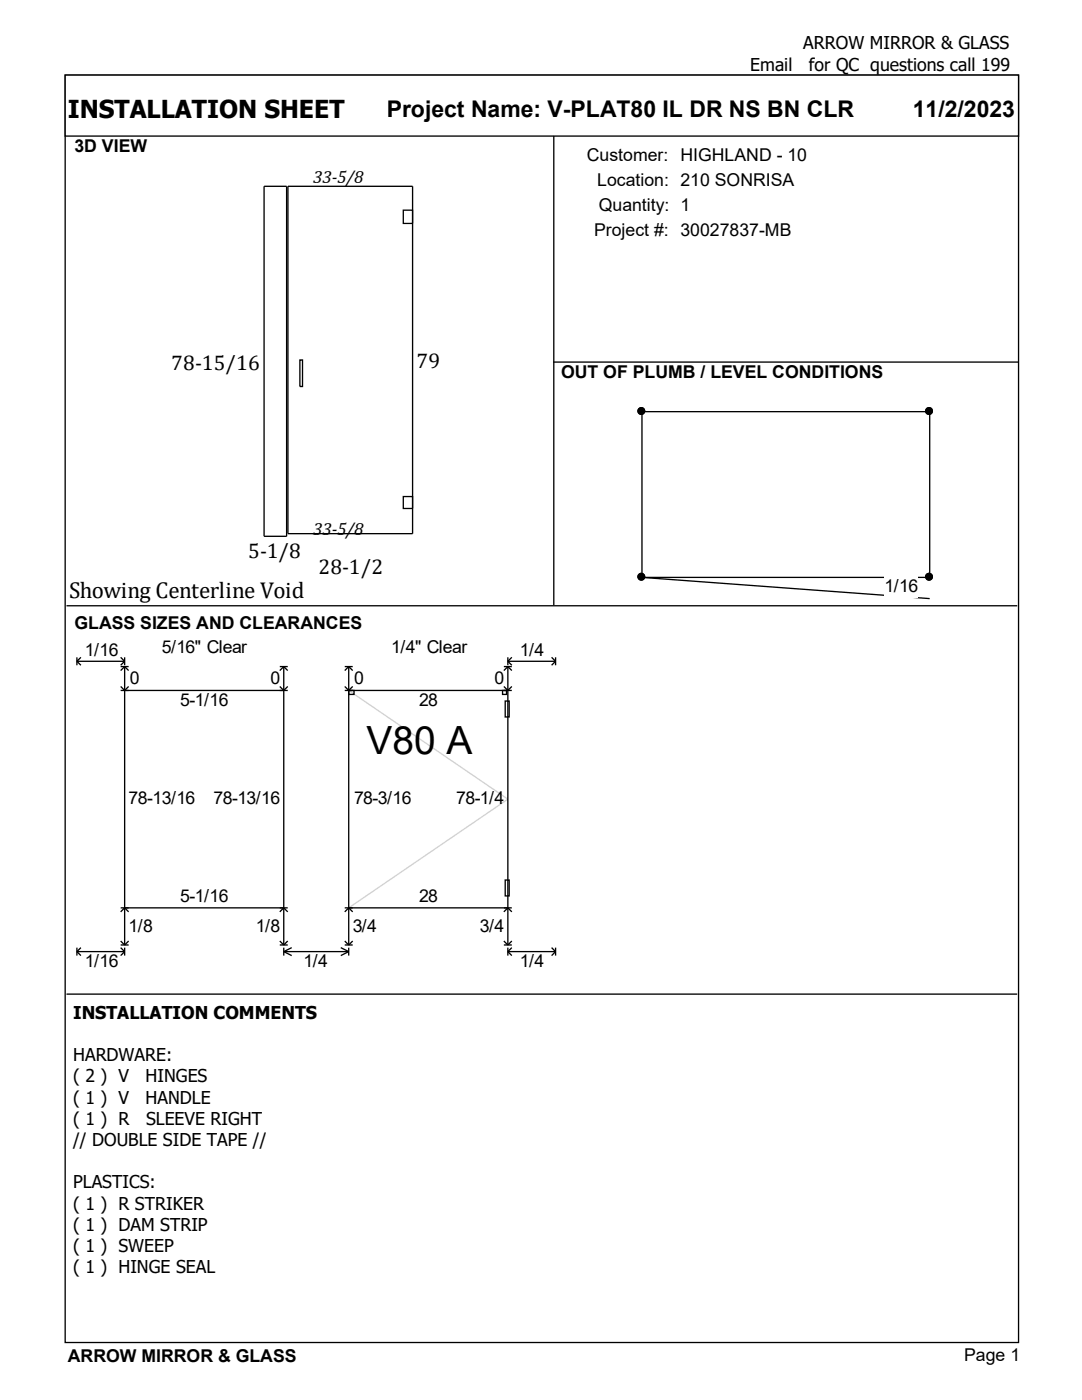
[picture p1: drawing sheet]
<svg xmlns="http://www.w3.org/2000/svg" width="216mm" height="279mm" viewBox="0 0 216 279" stroke-linecap="round" stroke-linejoin="round" font-family="sans-serif">
<g fill="#fff" stroke="#000" stroke-width=".26">
<path d="M13 15h190.2v252.9h-190.2z"/>
<path d="M13 15h190.2v12.2h-190.2z"/>
</g>
<path d="M13.5 30.8h96.7v89.5h-96.7z" fill="#fff"/>
<path d="M52.7 37.2h4.5v69.8h-4.5zM57.5 37.2h24.8v69.3h-24.8zM110.5 27.1v93.7M80.5 41.9h1.8v2.7h-1.8zM59.8 71.8h.6v5.3h-.6zM110.4 72.3h92.8M80.5 99.1h1.8v2.4h-1.8z" fill="none" stroke="#000" stroke-width=".26"/>
<path d="M110.9 77.1h91.9v43.2h-91.9z" fill="#fff"/>
<g fill="#000" stroke="#000" stroke-width=".26">
<circle cx="128" cy="82" r=".66"/>
<circle cx="128" cy="115.1" r=".66"/>
<circle cx="185.4" cy="115.1" r=".66"/>
</g>
<path d="M128.1 82.2v33M128.1 115.2h57.4M128.1 115.2l57.4 4.3" fill="none" stroke="#000" stroke-width=".26"/>
<path d="M176.5 115h6.6v4.2h-6.6z" fill-rule="evenodd" fill="#fff"/>
<g fill="#000" stroke="#000" stroke-width=".26">
<circle cx="128" cy="82" r=".66"/>
<circle cx="185.4" cy="82" r=".66"/>
<circle cx="185.4" cy="115.1" r=".66"/>
</g>
<path d="M128.1 82.2h57.4v33M13.3 120.9h189.7" fill="none" stroke="#000" stroke-width=".26"/>
<path d="M14.3 126.9h187.4v68.9h-187.4z" fill="#fff"/>
<g fill="none" stroke="#000" stroke-width=".26">
<path d="M15.3 132h9.6M15.3 132l.8 .8M15.3 131.2v1.6M16.1 131.2l-.8 .8M24.1 133h1.6M24.1 131.2l.8 .8M24.1 137.8h33.3M24.1 137l.8 .8 .8-.8M24.9 131.2v1.6M24.9 133v55.6M24.9 133l.8 .8M24.9 132l-.8 .8"/>
<path d="M24.9 133l-.8 .8M55.8 133h1.6M55.8 137l.8 .8 .8-.8M56.6 133l.8 .8M56.6 133l-.8 .8M56.6 133v55.6M68.8 133h1.6M68.8 137.8h33.3M68.8 137l.8 .8 .8-.8M69.6 133l.8 .8M69.6 137.8h1v.8h-1zM69.6 133l-.8 .8"/>
<path d="M69.6 133v55.6M100.3 137.8h.8v.8h-.8zM100.5 137l.8 .8 .8-.8M100.5 133h1.6M100.8 139.9h.8v3.2h-.8zM101.3 133l-.8 .8M101.3 132h9.6M101.3 131.2v1.6M101.3 133v55.6M101.3 132l.8 .8M101.3 133l.8 .8M102.1 131.2l-.8 .8"/>
<path d="M110.1 131.2l.8 .8M110.9 132l-.8 .8M110.9 131.2v1.6M100.8 175.6h.8v3.2h-.8zM13.3 198.4h189.7M15.3 189.9h9.6M15.3 189.9l.8 .8M15.3 189.1v1.6M16.1 189.1l-.8 .8M24.1 181.2h33.3M24.1 189.1l.8 .8M24.1 188.6h1.6"/>
<path d="M24.1 187.8l.8 .8M24.1 182l.8-.8 .8 .8M24.9 189.1v1.6M24.9 189.9l-.8 .8M25.7 187.8l-.8 .8M55.8 188.6h1.6M55.8 187.8l.8 .8M55.8 182l.8-.8 .8 .8M56.6 189.9l1.6 .8M56.6 189.9h13M56.6 189.1v1.6M57.4 187.8l-.8 .8"/>
<path d="M58.2 189.1l-1.6 .8M68 189.1l1.6 .8M68.8 181.2h33.3M68.8 188.6h1.6M68.8 187.8l.8 .8M68.8 182l.8-.8 .8 .8M69.6 189.9l-1.6 .8M69.6 189.1v1.6M70.4 187.8l-.8 .8M100.5 188.6h1.6M100.5 187.8l.8 .8M100.5 182l.8-.8 .8 .8"/>
<path d="M101.3 189.9h9.6M101.3 189.1v1.6M101.3 189.9l.8 .8M102.1 187.8l-.8 .8M102.1 189.1l-.8 .8M110.1 189.1l.8 .8M110.9 189.9l-.8 .8M110.9 189.1v1.6"/>
</g>
<path d="M69.6 137.8l31.7 21.7-31.7 21.7" fill="none" stroke="#d3d3d3" stroke-width=".26"/>
<text font-size="7.8" x="73.1" y="150.4">V80 A</text>
<text font-size="4.9" x="13.5" y="23.5">INSTALLATION SHEET</text>
<g font-size="4.6">
<text x="77.2" y="23.3">Project Name: V-PLAT80 IL DR NS BN CLR</text>
<text x="182.1" y="23.3">11/2/2023</text>
<text x="13.8" y="119.3">Showing Centerline Void</text>
</g>
<g font-size="4.2">
<text x="34.2" y="73.7">78-15/16</text>
<text x="83.1" y="73.5">79</text>
<text x="49.5" y="111.3">5-1/8</text>
<text x="63.5" y="114.5">28-1/2</text>
</g>
<g font-size="3.5">
<text x="160.3" y="9.9">ARROW MIRROR &amp; GLASS</text>
<text x="149.7" y="14.1">Email</text>
<text x="161.4" y="14.1">for QC questions call 199</text>
<text x="14.9" y="30.4">3D VIEW</text>
<text x="117.1" y="32.1">Customer: HIGHLAND - 10</text>
<text x="62.5" y="36.6">33-5/8</text>
<text x="119.2" y="37.1">Location: 210 SONRISA</text>
<text x="118.5" y="47.1">Project #: 30027837-MB</text>
<text x="119.5" y="42.1">Quantity: 1</text>
<text x="112" y="75.5">OUT OF PLUMB / LEVEL CONDITIONS</text>
<text x="62.5" y="106.7">33-5/8</text>
<text x="176.5" y="118.1">1/16</text>
<text x="14.9" y="125.4">GLASS SIZES AND CLEARANCES</text>
<text x="16.9" y="130.9">1/16</text>
<text x="32.3" y="130.3">5/16&quot; Clear</text>
<text x="78.1" y="130.3">1/4&quot; Clear</text>
<text x="103.7" y="130.9">1/4</text>
<text x="25.9" y="136.4">0</text>
<text x="54" y="136.4">0</text>
<text x="70.6" y="136.4">0</text>
<text x="98.7" y="136.4">0</text>
<text x="36" y="140.9">5-1/16</text>
<text x="83.6" y="140.9">28</text>
<text x="25.7" y="160.5">78-13/16</text>
<text x="42.6" y="160.5">78-13/16</text>
<text x="70.6" y="160.5">78-3/16</text>
<text x="91" y="160.5">78-1/4</text>
<text x="25.7" y="185.9">1/8</text>
<text x="36" y="180.1">5-1/16</text>
<text x="51.1" y="185.9">1/8</text>
<text x="70.4" y="185.9">3/4</text>
<text x="83.6" y="180.1">28</text>
<text x="95.8" y="185.9">3/4</text>
<text x="16.9" y="193">1/16</text>
<text x="60.6" y="193">1/4</text>
<text x="103.7" y="193">1/4</text>
<text x="14.6" y="203.3">INSTALLATION COMMENTS</text>
<text x="14.6" y="211.8">HARDWARE:</text>
<text x="14.6" y="216">( 2 ) V</text>
<text x="14.6" y="220.2">( 1 ) V</text>
<text x="29.1" y="216">HINGES</text>
<text x="29.1" y="220.2">HANDLE</text>
<text x="14.6" y="224.5">( 1 ) R</text>
<text x="29.1" y="224.5">SLEEVE RIGHT</text>
<text x="14.6" y="228.7">// DOUBLE SIDE TAPE //</text>
<text x="14.6" y="237.2">PLASTICS:</text>
<text x="14.6" y="241.4">( 1 ) R STRIKER</text>
<text x="14.6" y="245.6">( 1 ) DAM STRIP</text>
<text x="14.6" y="249.9">( 1 ) SWEEP</text>
<text x="14.6" y="254.1">( 1 ) HINGE SEAL</text>
<text x="13.5" y="271.8">ARROW MIRROR &amp; GLASS</text>
<text x="192.4" y="271.7">Page 1</text>
</g>
</svg>
